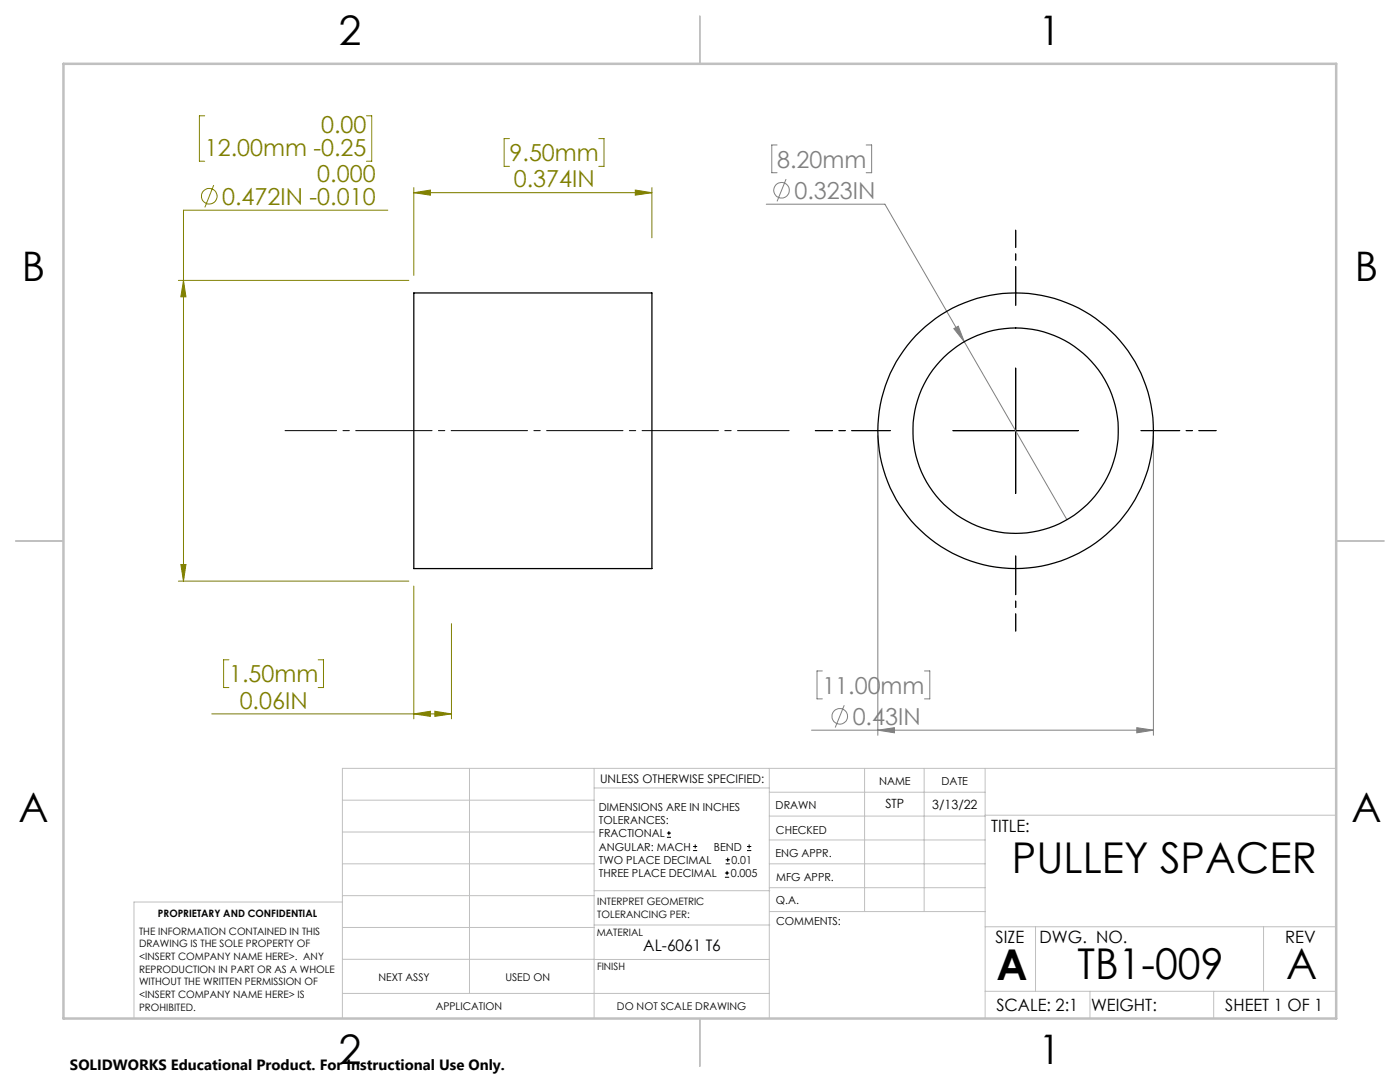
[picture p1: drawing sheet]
<svg xmlns="http://www.w3.org/2000/svg" width="279mm" height="216mm" viewBox="0 0 279 216" stroke-linecap="round" stroke-linejoin="round" font-family="sans-serif">
<g fill="none" stroke="#808080" stroke-width=".2">
<path d="M155.1 28.9h-1.1v5.6h1.1M156.9 35.7l-1.8 4.5M172.9 28.9h1.1v5.6h-1.1M152.9 40.7h23.7l15.8 27.5M190.4 65.6l.8-.5 1.2 3.1zM192.4 68.2l20.5 35.5M175.2 87v59.7M230.2 87v59.7M164.1 133.9h-1v5.6h1M184.5 133.9h1.1v5.6h-1.1M162 145.7h68.2M168.5 140.7l-1.8 4.5"/>
<path d="M175.2 145.7l3.3-.5v1zM226.9 145.2l3.3 .5-3.3 .5z"/>
<circle cx="156" cy="38" r="1.56"/>
<circle cx="167.6" cy="142.9" r="1.55"/>
</g>
<g fill="none" stroke="#808000" stroke-width=".2">
<path d="M40.9 23.1h-1.1v9.1h1.1M42.7 36.9l-1.8 4.5M73.1 23.1h1.1v9.1h-1.1M82.6 38.5l3.3-.6v1zM82.6 37.4v17.6M82.6 38.5h47.5M101.7 27.7h-1.1v5.5h1.1M119.5 27.7h1v5.5h-1M126.8 37.9l3.3 .6-3.3 .4zM130.1 37.4v10M35.6 56h46M36.6 56l.5 3.2h-1z"/>
<path d="M77.4 41.9h-40.8v74.1M35.6 116h46M36.1 112.6h1l-.5 3.4zM82.6 116.9v26.5M45.7 131.7h-1.1v5.5h1.1M63.5 131.7h1.1v5.5h-1.1M90.1 124.5v18.9M42.3 142.5h47.8M82.6 142.5l3.3-.6v1zM86.8 141.9l3.3 .6-3.3 .4z"/>
<circle cx="41.8" cy="39.1" r="1.55"/>
</g>
<g fill="none" stroke="#000" stroke-width=".2">
<path d="M202.7 73.4v25.1M190.2 85.9h25M133.1 167.1h.8M133.1 166.2h.8M133.5 165.8v.9M138.3 169.7h.8M138.3 168.9h.8M138.7 168.5v.8M144.7 175h.8M144.7 174.2h.8M144.8 172.4h.9M144.8 171.6h.9"/>
<path d="M145.1 173.8v.8M145.2 171.1v.9M149.1 169.7h.8M149.1 168.9h.8M149.5 168.5v.8"/>
</g>
<path d="M202.7 60.9v-15M177.7 85.9h-15M227.7 85.9h15M202.7 110.9v15" fill="none" stroke="#000" stroke-width=".2" stroke-dasharray="15.2 1.3 1.3 1.3" stroke-dashoffset="7.5"/>
<path d="M56.9 85.9h100.6" fill="none" stroke="#000" stroke-width=".2" stroke-dasharray="15.2 1.3 1.3 1.3" stroke-dashoffset="4.9"/>
<g fill="none" stroke="#c0c0c0" stroke-width=".2">
<path d="M68.3 159.7h50.3M93.7 153.3v44.9M118.6 153.3v49.9M118.6 157.2h34.9M153.5 153.3v49.9M153.5 158.1h43.1M172.5 153.3v28.6M184.4 153.3v28.6M196.6 153.3v49.9M266.7 153.3h-198.4v49.9M68.3 178.7h50.3M68.3 172.4h50.3"/>
<path d="M68.3 166h50.3M68.3 180h-41.6v23.2M118.6 177.7h35M153.5 167.6h43.1M153.5 162.8h43.1M153.5 172.4h43.1M153.5 177.1h43.1M196.6 162.7h70.1M68.3 198.2h85.2M68.3 191.4l85.2 .1M68.3 185.1h50.3M118.6 184.6h35"/>
<path d="M153.6 181.9h43M196.6 197.8h70.1M196.6 184.9h70.1M206.7 184.9v12.9M217.5 197.8v5.4M242.2 197.8v5.4M252.2 184.9v12.9"/>
</g>
<path d="M139.7 3.2v9.5M3.1 107.9h9.6M266.7 107.9h9.5M139.7 203.2v9.6" fill="none" stroke="#c0c0c0" stroke-width=".25"/>
<path d="M12.7 12.7h254v190.5h-254z" fill="none" stroke="#c0c0c0" stroke-width=".5"/>
<path d="M126.8 37.9l3.3 .6-3.3 .4zM82.6 38.5l3.3-.6v1zM36.6 56l.5 3.2h-1zM36.1 112.6h1l-.5 3.4zM82.6 142.5l3.3-.6v1zM86.8 141.9l3.3 .6-3.3 .4z" fill="#808000"/>
<path d="M175.2 145.7l3.3-.5v1zM226.9 145.2l3.3 .5-3.3 .5zM190.4 65.6l2 2.6-1.2-3.1z" fill="#808080"/>
<g fill="none" stroke="#000" stroke-width=".25">
<path d="M82.6 58.5h47.5v55h-47.5z"/>
<circle cx="202.7" cy="85.9" r="20.5"/>
<circle cx="202.7" cy="86" r="27.5"/>
</g>
<g font-size="8.5">
<text x="201.9" y="174.2">PULLEY SPACER</text>
<text x="198.9" y="195.5">A</text>
<text x="215" y="195.4">TB1-009</text>
<text x="256.7" y="195.4">A</text>
</g>
<g font-size="8.1">
<text x="67.6" y="8.9">2</text>
<text x="207.3" y="8.9">1</text>
<text x="4.4" y="56.2">B</text>
<text x="270.4" y="56.2">B</text>
<text x="3.7" y="164.1">A</text>
<text x="269.7" y="164.1">A</text>
<text x="67.6" y="212.4">2</text>
<text x="207.3" y="212.4">1</text>
</g>
<g font-size="4.7" fill="#808000">
<text x="64.1" y="26.6">0.00</text>
<text x="40.9" y="31.1">12.00mm -0.25</text>
<text x="101.7" y="32.2">9.50mm</text>
<text x="44.3" y="40.9">0.472IN -0.010</text>
<text x="63.3" y="36.4">0.000</text>
<text x="102.5" y="37.4">0.374IN</text>
<text x="45.7" y="136.2">1.50mm</text>
<text x="47.8" y="141.4">0.06IN</text>
</g>
<g font-size="4.7" fill="#808080">
<text x="155.1" y="33.5">8.20mm</text>
<text x="158.6" y="39.7">0.323IN</text>
<text x="164.1" y="138.4">11.00mm</text>
<text x="170.2" y="144.7">0.43IN</text>
</g>
<g font-size="3.4">
<text x="197.8" y="166">TITLE:</text>
<text x="198.7" y="188.1">SIZE</text>
<text x="207.5" y="188.1">DWG. NO.</text>
<text x="256.5" y="188.2">REV</text>
<text x="198.8" y="201.7">SCALE: 2:1</text>
<text x="217.7" y="201.8">WEIGHT:</text>
<text x="244.5" y="201.7">SHEET 1 OF 1</text>
</g>
<text font-size="3.2" x="128.4" y="189.8">AL-6061 T6</text>
<text font-size="3" x="14" y="213.5">SOLIDWORKS Educational Product. For Instructional Use Only.</text>
<g font-size="2.5">
<text x="176.7" y="161.3">STP</text>
<text x="186.1" y="161.4">3/13/22</text>
</g>
<text font-size="2.4" x="119.8" y="156.2">UNLESS OTHERWISE SPECIFIED:</text>
<g font-size="2.2">
<text x="119.5" y="161.8">DIMENSIONS ARE IN INCHES</text>
<text x="154.8" y="161.4">DRAWN</text>
<text x="175.4" y="156.6">NAME</text>
<text x="187.9" y="156.7">DATE</text>
<text x="119.5" y="164.4">TOLERANCES:</text>
<text x="119.5" y="167.1">FRACTIONAL</text>
<text x="154.9" y="166.3">CHECKED</text>
<text x="119.5" y="169.7">ANGULAR: MACH</text>
<text x="119.5" y="172.4">TWO PLACE DECIMAL</text>
<text x="142.5" y="169.7">BEND</text>
<text x="146" y="172.4">0.01</text>
<text x="154.8" y="171">ENG APPR.</text>
<text x="119.5" y="175">THREE PLACE DECIMAL</text>
<text x="145.8" y="175">0.005</text>
<text x="154.9" y="175.7">MFG APPR.</text>
<text x="154.9" y="180.4">Q.A.</text>
<text x="154.9" y="184.6">COMMENTS:</text>
</g>
<g font-size="2.1">
<text x="75.5" y="195.7">NEXT ASSY</text>
<text x="100.9" y="195.7">USED ON</text>
<text x="86.9" y="201.5">APPLICATION</text>
<text x="123.1" y="201.6">DO NOT SCALE DRAWING</text>
</g>
<g font-size="2">
<text x="31.5" y="182.9">PROPRIETARY AND CONFIDENTIAL</text>
<text x="119.2" y="180.6">INTERPRET GEOMETRIC</text>
<text x="119.2" y="183.1">TOLERANCING PER:</text>
<text x="27.8" y="186.5">THE INFORMATION CONTAINED IN THIS</text>
<text x="27.8" y="189">DRAWING IS THE SOLE PROPERTY OF</text>
<text x="27.8" y="191.6">&lt;INSERT COMPANY NAME HERE&gt;. ANY</text>
<text x="119.1" y="186.7">MATERIAL</text>
<text x="27.8" y="194.1">REPRODUCTION IN PART OR AS A WHOLE</text>
<text x="27.8" y="196.6">WITHOUT THE WRITTEN PERMISSION OF</text>
<text x="119.1" y="193.5">FINISH</text>
<text x="27.8" y="199.1">&lt;INSERT COMPANY NAME HERE&gt; IS</text>
<text x="27.8" y="201.7">PROHIBITED.</text>
</g>
</svg>
